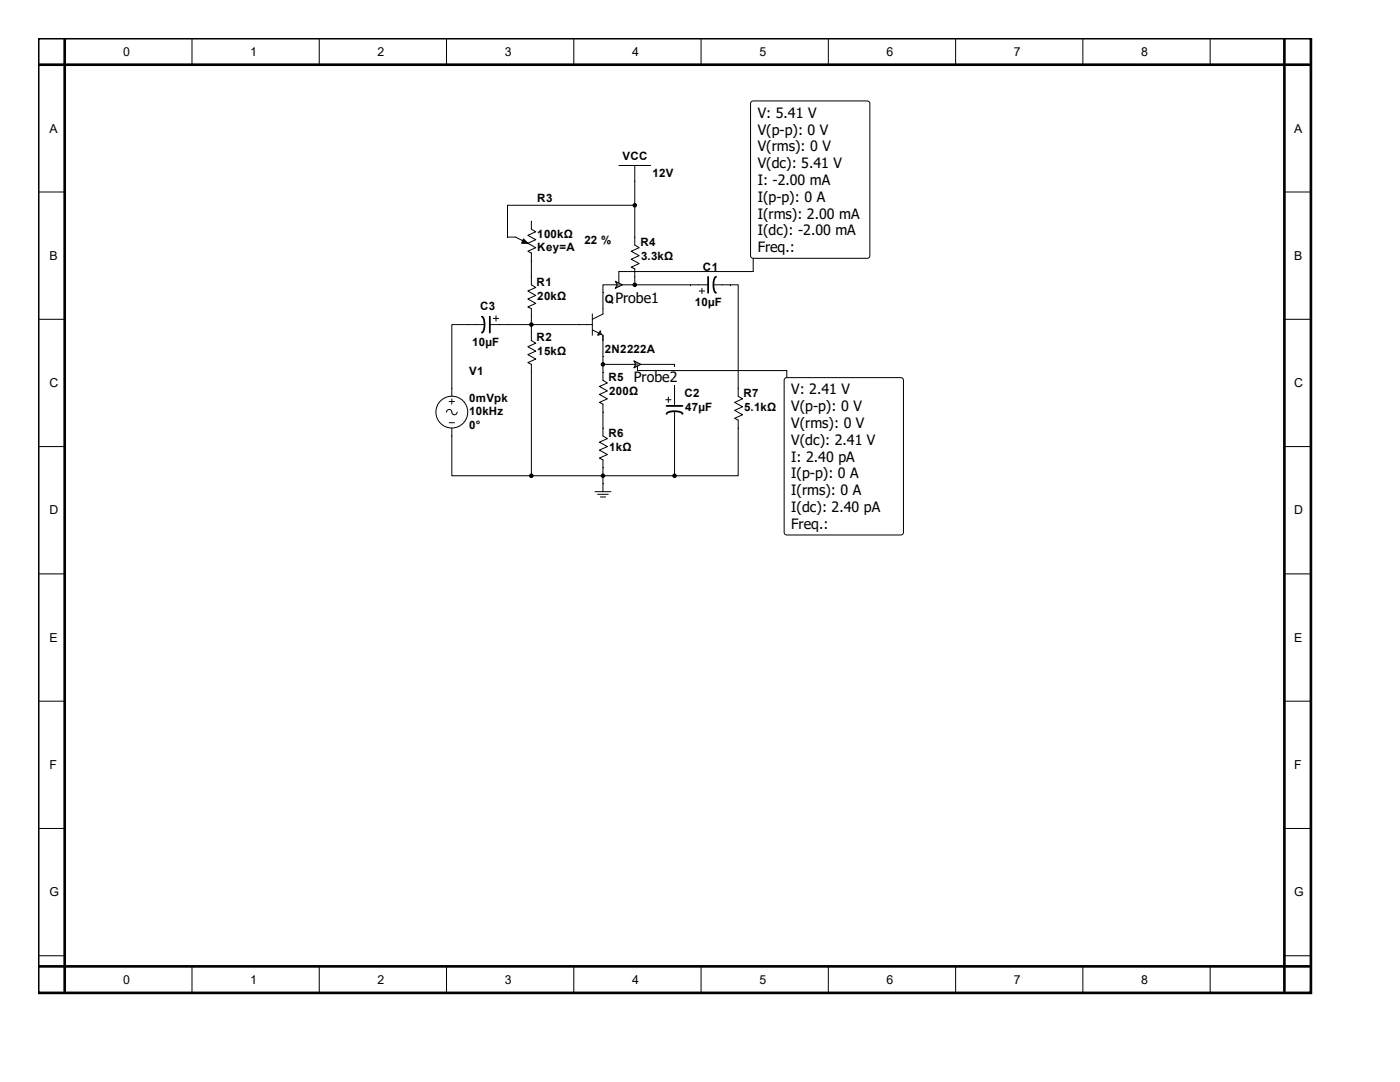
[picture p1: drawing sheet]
<svg xmlns="http://www.w3.org/2000/svg" width="279mm" height="216mm" viewBox="0 0 279 216" stroke-linecap="round" stroke-linejoin="round" font-family="sans-serif">
<path d="M7.6 7.6h254v190.5h-254zM7.6 12.9h253.7M12.9 7.6v190.2M256.3 7.6v190.2M7.6 192.8h253.7" fill="none" stroke="#000" stroke-width=".53"/>
<g fill="none" stroke="#000" stroke-width=".2">
<path d="M38.3 7.6v5.3M63.7 7.6v5.3M89.1 7.6v5.3M114.5 7.6v5.3M139.9 7.6v5.3M165.3 7.6v5.3M190.7 7.6v5.3M216.1 7.6v5.3M241.5 7.6v5.3M7.6 38.3h5.3M256.3 38.3h5.3M7.6 63.7h5.3"/>
<path d="M117.2 64.8h1M118.2 62.7v4.2M120.3 61.6v1.1l-2.1 1M120.3 66.9v1M256.3 63.7h5.3M7.6 89.1h5.3M256.3 89.1h5.3M7.6 114.5h5.3M256.3 114.5h5.3M7.6 139.9h5.3M256.3 139.9h5.3M7.6 165.3h5.3"/>
<path d="M256.3 165.3h5.3M7.6 190.7h5.3M38.3 192.8v5.3M63.7 192.8v5.3M89.1 192.8v5.3M114.5 192.8v5.3M139.9 192.8v5.3M165.3 192.8v5.3M190.7 192.8v5.3M216.1 192.8v5.3M241.5 192.8v5.3M256.3 190.7h5.3"/>
</g>
<path d="M119.8 66l.2 .7-.7 .2z" fill="#fff" stroke="#000" stroke-width=".2"/>
<g fill="none" stroke="#000" stroke-width=".2">
<path d="M123.5 33h6.4M126.7 33v15.9l.9 .5-1.6 .7 1.6 .9-1.6 .7 1.6 .9-1.6 .7 .7 .4v3.1M106 44.1v1.6l.9 .5-1.6 .8 1.6 .8-1.6 .7 1.6 .9-1.6 .7 .7 .4v6.3l.9 .6-1.6 .7 1.6 .8-1.6 .8 1.6 .8-1.6 .7 .7 .4v6.3l.9 .6-1.6 .7 1.6 .9-1.6 .7 1.6 .8-1.6 .8 .7 .3v22.2M126.7 41h-25.4v6.3h1.6l2.4 1.2M139.6 58.1h1M140.1 57.5v1.1M141.3 56.8h-21v4.8M142.4 56.8h4.9v22.3l.9 .5-1.6 .7 1.6 .9-1.6 .7 1.6 .9-1.6 .7 .7 .3v11.1h-12.7M90.2 79.6v1M96.7 64.8h-6.5v14.3M97.8 64.8h19.4M98.5 63.5h1"/>
<path d="M99 63v1.1M118.2 65.8l2.1 1.1v9l.9 .5-1.6 .7 1.6 .9-1.6 .7 1.6 .9-1.6 .7 .7 .3v6.4l.9 .5-1.6 .7 1.6 .9-1.6 .7 1.6 .9-1.6 .7 .7 .4v6.3M120.3 72.7h14.3v8.3M132.9 79.8h1M133.4 79.2v1.1M89.6 80.1h1.1M89.6 84.3h1.1M90.2 85.4v9.5h15.8M91.2 82.2a.53 .53 0 0 1-.5 .6 .53 .53 0 0 1-.5-.6 .53 .53 0 0 0-.6-.5 .53 .53 0 0 0-.5 .5M106 94.9h28.6M118.7 98.1h3.2M119.3 98.6h2.1"/>
<path d="M119.8 99.2h1.1M134.6 82.1v12.8"/>
<circle cx="90.2" cy="82.2" r="3.2"/>
</g>
<g fill="#000" stroke="#000" stroke-width=".2">
<path d="M104.5 47.7l.8 .8h-1.2z"/>
<circle cx="126.7" cy="56.8" r=".35"/>
<circle cx="126.7" cy="41" r=".35"/>
<circle cx="106" cy="64.8" r=".35"/>
<circle cx="120.3" cy="72.7" r=".35"/>
<circle cx="106" cy="94.9" r=".35"/>
<circle cx="120.3" cy="94.9" r=".35"/>
<circle cx="134.6" cy="94.9" r=".35"/>
</g>
<path d="M141.3 55.2v3.2M142.9 55.2a2.75 2.75 0 0 0-.2 3.1l.2 .1M96.2 63.2a2.75 2.75 0 0 1 .1 3.1l-.1 .1M97.8 63.2v3.2M133 82.6a2.75 2.75 0 0 1 3.1-.2l.1 .2M133 81h3.2" fill="none" stroke="#000" stroke-width=".35"/>
<path d="M122.8 57.5h8.7v3.5h-8.7z" fill="#fff"/>
<path d="M150.1 20.2l23-.1 .4 .3 .1 30.6-.3 .5h-23l-.4-.2-.1-30.6z" fill-rule="evenodd" fill="#fff" stroke="#000" stroke-width=".2"/>
<path d="M150.3 51.5v2.7h-26.8v2.6" fill="none" stroke="#000" stroke-width=".2"/>
<path d="M122.8 56.1l1.4 .7-1.4 .7 .4-.7z" fill-rule="evenodd" fill="#7f7f7f" stroke="#000" stroke-width=".2"/>
<path d="M126.5 73.4h8.7v3.4h-8.7z" fill="#fff"/>
<path d="M156.8 75.4h23l.4 .2 .1 30.6-.3 .5-23 .1-.4-.3-.1-30.6z" fill-rule="evenodd" fill="#fff" stroke="#000" stroke-width=".2"/>
<path d="M127.2 72.7v1.2h29.8v1.5" fill="none" stroke="#000" stroke-width=".2"/>
<path d="M126.5 72l1.4 .7-1.4 .7 .4-.7z" fill-rule="evenodd" fill="#7f7f7f" stroke="#000" stroke-width=".2"/>
<g font-size="2.8">
<text x="151.2" y="23.5">V: 5.41 V</text>
<text x="151.2" y="26.8">V(p-p): 0 V</text>
<text x="151.2" y="30.2">V(rms): 0 V</text>
<text x="151.2" y="33.6">V(dc): 5.41 V</text>
<text x="151.2" y="36.9">I: -2.00 mA</text>
<text x="151.2" y="40.3">I(p-p): 0 A</text>
<text x="151.2" y="43.6">I(rms): 2.00 mA</text>
<text x="151.2" y="46.9">I(dc): -2.00 mA</text>
<text x="151.2" y="50.3">Freq.:</text>
<text x="122.8" y="60.4">Probe1</text>
<text x="126.5" y="76.2">Probe2</text>
<text x="157.9" y="78.7">V: 2.41 V</text>
<text x="157.9" y="82.1">V(p-p): 0 V</text>
<text x="157.9" y="85.4">V(rms): 0 V</text>
<text x="157.9" y="88.8">V(dc): 2.41 V</text>
<text x="157.9" y="92.1">I: 2.40 pA</text>
<text x="157.9" y="95.5">I(p-p): 0 A</text>
<text x="157.9" y="98.8">I(rms): 0 A</text>
<text x="157.9" y="102.2">I(dc): 2.40 pA</text>
<text x="157.9" y="105.5">Freq.:</text>
</g>
<g font-size="2.5">
<text x="24.6" y="11.1">0</text>
<text x="50" y="11.1">1</text>
<text x="75.4" y="11.1">2</text>
<text x="100.8" y="11.1">3</text>
<text x="126.2" y="11.1">4</text>
<text x="151.6" y="11.1">5</text>
<text x="177" y="11.1">6</text>
<text x="202.4" y="11.1">7</text>
<text x="227.8" y="11.1">8</text>
<text x="9.9" y="26.5">A</text>
<text x="258.3" y="26.5">A</text>
<text x="9.9" y="51.9">B</text>
<text x="258.3" y="51.9">B</text>
<text x="9.9" y="77.3">C</text>
<text x="258.3" y="77.3">C</text>
<text x="9.9" y="102.7">D</text>
<text x="258.3" y="102.7">D</text>
<text x="9.9" y="128.1">E</text>
<text x="258.3" y="128.1">E</text>
<text x="9.9" y="153.5">F</text>
<text x="258.3" y="153.5">F</text>
<text x="9.9" y="178.9">G</text>
<text x="258.3" y="178.9">G</text>
<text x="24.6" y="196.3">0</text>
<text x="50" y="196.3">1</text>
<text x="75.4" y="196.3">2</text>
<text x="100.8" y="196.3">3</text>
<text x="126.2" y="196.3">4</text>
<text x="151.6" y="196.3">5</text>
<text x="177" y="196.3">6</text>
<text x="202.4" y="196.3">7</text>
<text x="227.8" y="196.3">8</text>
</g>
<g font-size="2.3">
<text x="124.2" y="31.9">VCC</text>
<text x="130.2" y="35.3">12V</text>
<text x="107.2" y="40.4">R3</text>
<text x="107.2" y="47.5">100kΩ</text>
<text x="107.2" y="50.1">Key=A</text>
<text x="116.6" y="48.7">22 %</text>
<text x="127.8" y="49">R4</text>
<text x="127.9" y="51.9">3.3kΩ</text>
<text x="140.3" y="54">C1</text>
<text x="107.1" y="57">R1</text>
<text x="107.2" y="59.8">20kΩ</text>
<text x="95.8" y="61.9">C3</text>
<text x="120.7" y="60.5">Q1</text>
<text x="138.7" y="61">10µF</text>
<text x="94.2" y="69">10µF</text>
<text x="107.1" y="68.1">R2</text>
<text x="107.2" y="70.9">15kΩ</text>
<text x="120.7" y="70.4">2N2222A</text>
<text x="93.6" y="74.8">V1</text>
<text x="121.5" y="76">R5</text>
<text x="93.6" y="80.3">0mVpk</text>
<text x="93.6" y="82.9">10kHz</text>
<text x="121.6" y="78.8">200Ω</text>
<text x="136.6" y="79.2">C2</text>
<text x="136.7" y="82">47µF</text>
<text x="148.4" y="79.2">R7</text>
<text x="148.5" y="82">5.1kΩ</text>
<text x="93.6" y="85.6">0°</text>
<text x="121.5" y="87.1">R6</text>
<text x="121.6" y="90">1kΩ</text>
</g>
</svg>
